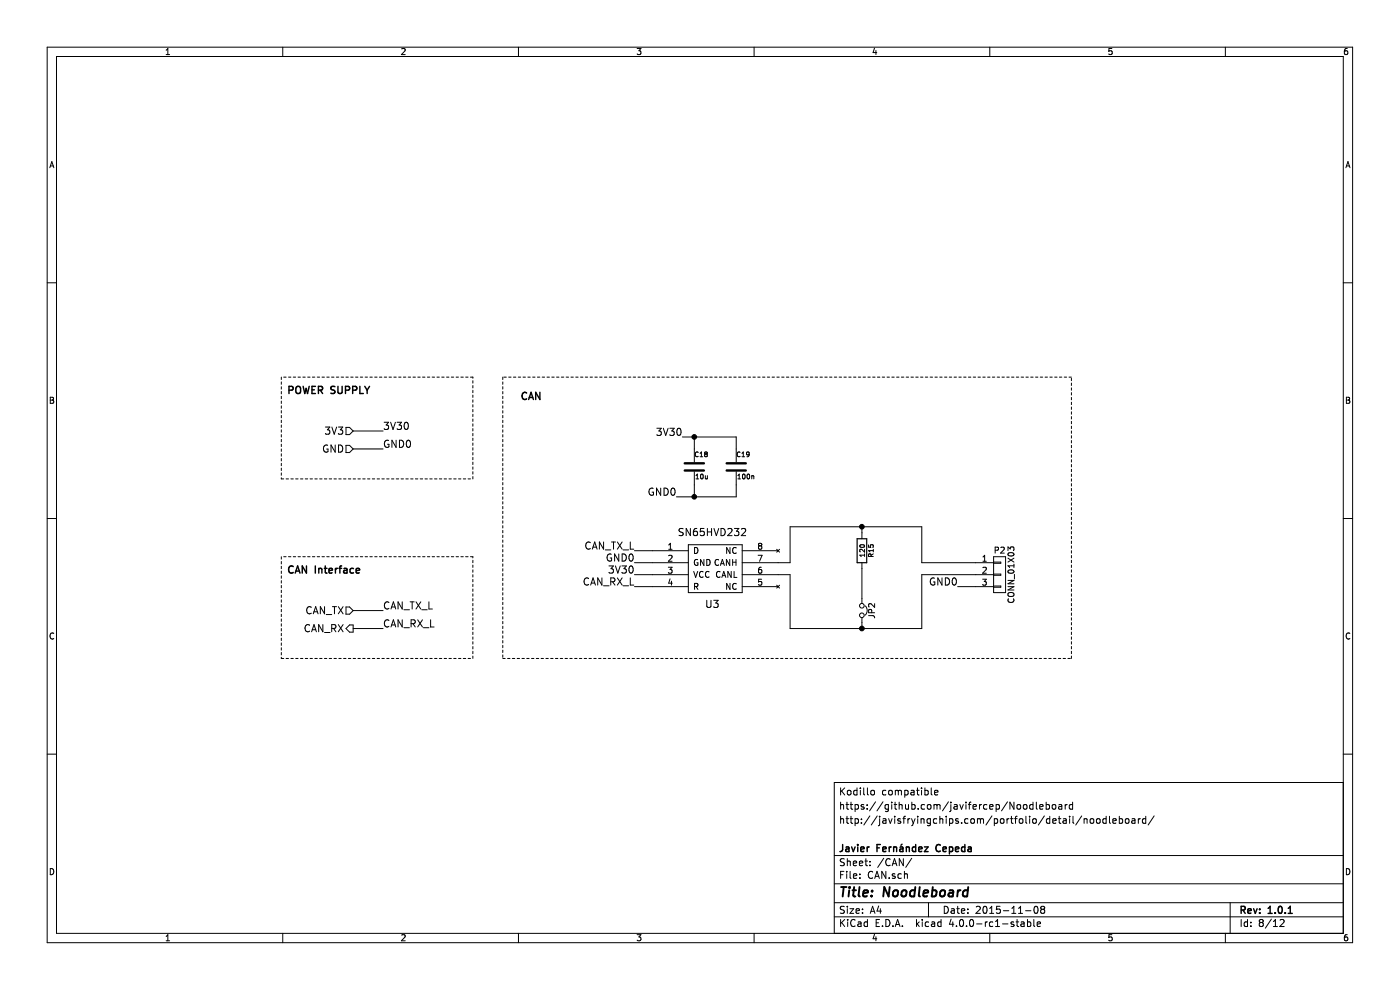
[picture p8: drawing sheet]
EESchema Schematic File Version 2
LIBS:Noodleboard-rescue
LIBS:power
LIBS:device
LIBS:transistors
LIBS:conn
LIBS:linear
LIBS:regul
LIBS:74xx
LIBS:cmos4000
LIBS:adc-dac
LIBS:memory
LIBS:xilinx
LIBS:microcontrollers
LIBS:dsp
LIBS:microchip
LIBS:analog_switches
LIBS:motorola
LIBS:texas
LIBS:intel
LIBS:audio
LIBS:interface
LIBS:digital-audio
LIBS:philips
LIBS:display
LIBS:cypress
LIBS:siliconi
LIBS:opto
LIBS:atmel
LIBS:contrib
LIBS:valves
LIBS:ChefLib
LIBS:ComponentLib
LIBS:Noodleboard-cache
EELAYER 25 0
EELAYER END
$Descr A4 11693 8268
encoding utf-8
Sheet 8 12
Title "Noodleboard"
Date "2015-11-08"
Rev "1.0.1"
Comp "Javier Fernández Cepeda"
Comment1 ""
Comment2 "http://javisfryingchips.com/portfolio/detail/noodleboard/"
Comment3 "https://github.com/javifercep/Noodleboard"
Comment4 "Kodillo compatible"
$EndDescr
$Comp
L SN65HVD232 U3
U 1 1
P 5950 4750
F 0 "U3" H 5950 4450 60  0000 C CNN
F 1 "SN65HVD232" H 5950 5050 60  0000 C CNN
F 2 "Housings_SOIC:SOIC-8_3.9x4.9mm_Pitch1.27mm" H 5950 4750 60  0001 C CNN
F 3 "" H 5950 4750 60  0000 C CNN
	1    5950 4750
	1    0    0    -1  
$EndComp
Text HLabel 2950 3600 0    60   Input ~ 0
3V3
Text HLabel 2950 3750 0    60   Input ~ 0
GND
$Comp
L C C19
U 1 1
P 6150 3900
F 0 "C19" H 6150 4000 40  0000 L CNN
F 1 "100n" H 6156 3815 40  0000 L CNN
F 2 "Capacitors_SMD:C_0603_HandSoldering" H 6188 3750 30  0001 C CNN
F 3 "~" H 6150 3900 60  0000 C CNN
	1    6150 3900
	1    0    0    -1  
$EndComp
Text HLabel 2950 5250 0    60   Output ~ 0
CAN_RX
Text Label 3200 3600 0    60   ~ 0
3V30
Text Label 3200 3750 0    60   ~ 0
GND0
Text Label 5300 4700 2    60   ~ 0
GND0
Text Label 5300 4800 2    60   ~ 0
3V30
Text Label 5650 4150 2    60   ~ 0
GND0
Text Label 5700 3650 2    60   ~ 0
3V30
$Comp
L R R15
U 1 1
P 7200 4600
F 0 "R15" V 7280 4600 40  0000 C CNN
F 1 "120" V 7207 4601 40  0000 C CNN
F 2 "Resistors_SMD:R_0805_HandSoldering" V 7130 4600 30  0001 C CNN
F 3 "~" H 7200 4600 30  0000 C CNN
	1    7200 4600
	1    0    0    -1  
$EndComp
Wire Wire Line
	5450 4600 5300 4600
Wire Wire Line
	5450 4900 5300 4900
Wire Wire Line
	2950 3600 3200 3600
Wire Wire Line
	2950 3750 3200 3750
Wire Wire Line
	5300 4700 5450 4700
Wire Wire Line
	5300 4800 5450 4800
Wire Wire Line
	5700 3650 6150 3650
Wire Wire Line
	6150 3650 6150 3750
Wire Wire Line
	5800 3650 5800 3750
Connection ~ 5800 3650
Wire Wire Line
	5800 4050 5800 4150
Wire Wire Line
	5650 4150 6150 4150
Wire Wire Line
	6150 4150 6150 4050
Connection ~ 5800 4150
Wire Wire Line
	7200 4750 7200 5000
Wire Wire Line
	6500 4800 6600 4800
Wire Wire Line
	6600 4800 6600 5250
Wire Wire Line
	6600 5250 7700 5250
Wire Wire Line
	7200 5200 7200 5250
Wire Wire Line
	6500 4700 6600 4700
Wire Wire Line
	6600 4700 6600 4400
Wire Wire Line
	6600 4400 7700 4400
Wire Wire Line
	7200 4400 7200 4450
Wire Wire Line
	7700 5250 7700 4800
Connection ~ 7200 5250
Wire Wire Line
	7700 4400 7700 4700
Connection ~ 7200 4400
Wire Wire Line
	7700 4800 8150 4800
Wire Wire Line
	7700 4700 8150 4700
Text Label 8000 4900 2    60   ~ 0
GND0
Wire Notes Line
	4200 3150 4200 5500
Wire Notes Line
	4200 5500 8950 5500
Wire Notes Line
	8950 5500 8950 3150
Wire Notes Line
	8950 3150 4200 3150
Wire Notes Line
	2350 3150 2350 4000
Wire Notes Line
	2350 4000 3950 4000
Wire Notes Line
	3950 4000 3950 3150
Wire Notes Line
	3950 3150 2350 3150
Text Notes 2400 3300 0    60   ~ 12
POWER SUPPLY
Text Notes 4350 3350 0    60   ~ 12
CAN
$Comp
L C C18
U 1 1
P 5800 3900
F 0 "C18" H 5800 4000 40  0000 L CNN
F 1 "10u" H 5806 3815 40  0000 L CNN
F 2 "Capacitors_SMD:C_0805_HandSoldering" H 5838 3750 30  0001 C CNN
F 3 "~" H 5800 3900 60  0000 C CNN
	1    5800 3900
	1    0    0    -1  
$EndComp
$Comp
L Jumper_NC_Small JP2
U 1 1
P 7200 5100
F 0 "JP2" H 7200 5180 50  0000 C CNN
F 1 "Jumper_NC_Small" H 7210 5040 50  0001 C CNN
F 2 "ComponentLibv2:AYZ-SlideSwitches" H 7200 5100 60  0001 C CNN
F 3 "" H 7200 5100 60  0000 C CNN
	1    7200 5100
	0    1    1    0   
$EndComp
$Comp
L CONN_01X03 P2
U 1 1
P 8350 4800
F 0 "P2" H 8350 5000 50  0000 C CNN
F 1 "CONN_01X03" V 8450 4800 50  0000 C CNN
F 2 "Pin_Headers:Pin_Header_Straight_1x03" H 8350 4800 60  0001 C CNN
F 3 "" H 8350 4800 60  0000 C CNN
	1    8350 4800
	1    0    0    -1  
$EndComp
Wire Wire Line
	8000 4900 8150 4900
Text Label 3200 5100 0    60   ~ 0
CAN_TX_L
Wire Wire Line
	2950 5100 3200 5100
Wire Wire Line
	2950 5250 3200 5250
Wire Notes Line
	2350 4650 2350 5500
Wire Notes Line
	2350 5500 3950 5500
Wire Notes Line
	3950 5500 3950 4650
Wire Notes Line
	3950 4650 2350 4650
Text Notes 2400 4800 0    60   ~ 12
CAN Interface
Text HLabel 2950 5100 0    60   Input ~ 0
CAN_TX
Text Label 3200 5250 0    60   ~ 0
CAN_RX_L
Text Label 5300 4600 2    60   ~ 0
CAN_TX_L
Text Label 5300 4900 2    60   ~ 0
CAN_RX_L
$EndSCHEMATC
